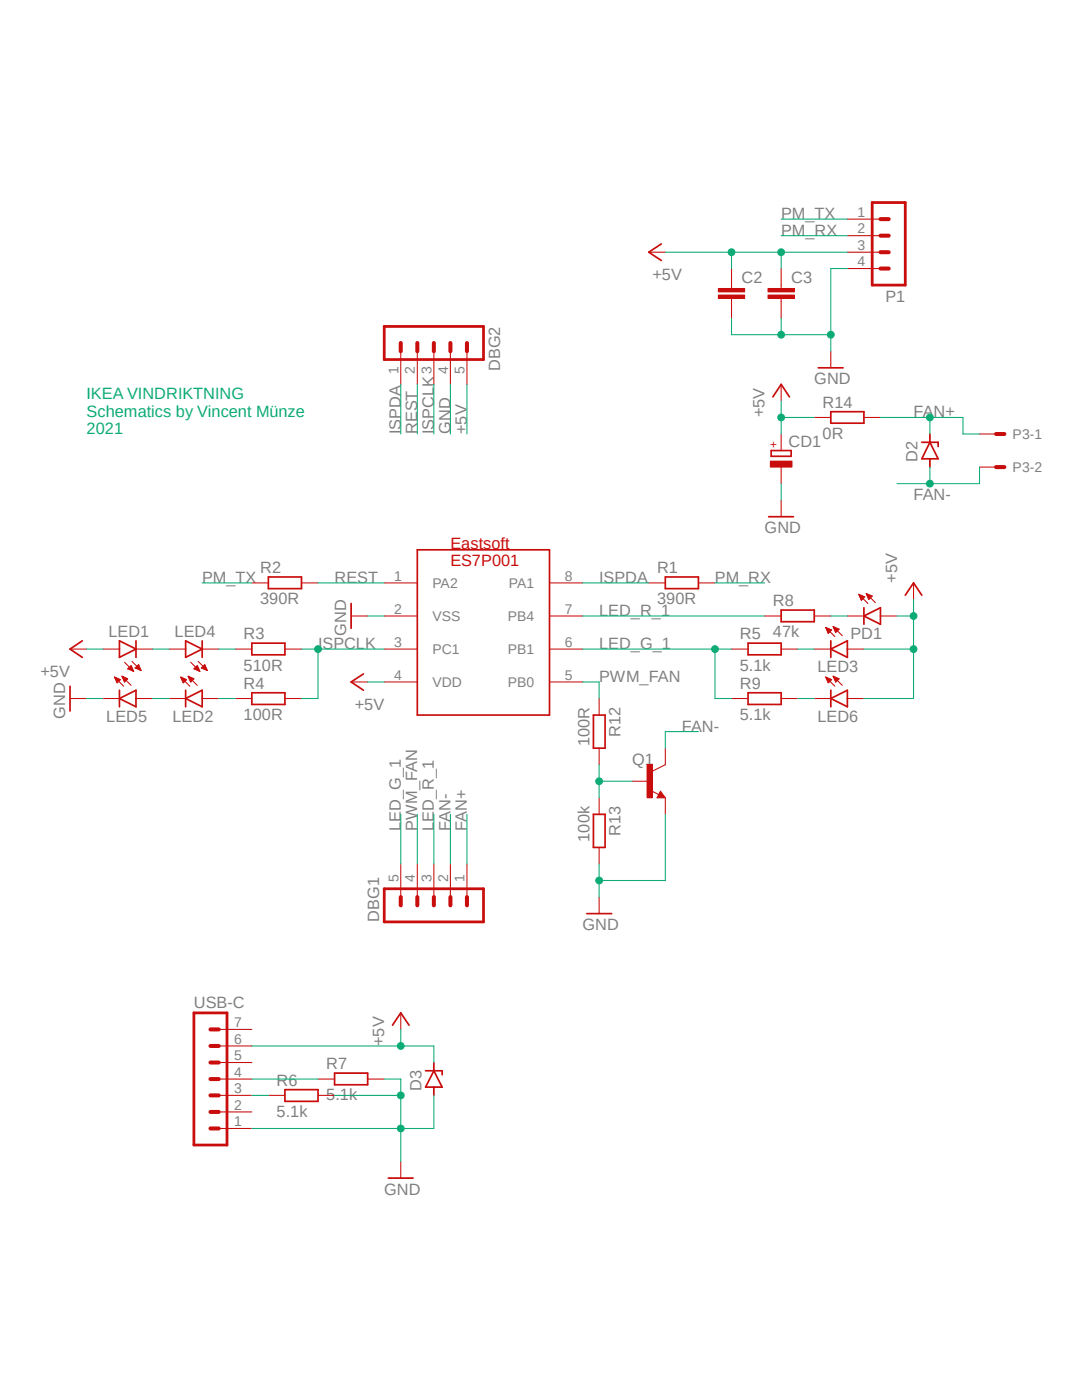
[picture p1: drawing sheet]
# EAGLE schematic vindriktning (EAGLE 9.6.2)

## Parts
C2  C-EU050-024X044  [C050-024X044]
C3  C-EU050-024X044  [C050-024X044]
CD1  CPOL-EU140CLH-0810  [140CLH-0810]
D2  ZENER-DIODESMB  [SMB]
D3  ZENER-DIODESMB  [SMB]
DBG1  MA05-1  [MA05-1]
DBG2  MA05-1  [MA05-1]
LED1  LEDCHIPLED_0603  [CHIPLED_0603]
LED2  LEDCHIPLED_0603  [CHIPLED_0603]
LED3  LEDCHIPLED_0603  [CHIPLED_0603]
LED4  LEDCHIPLED_0603  [CHIPLED_0603]
LED5  LEDCHIPLED_0603  [CHIPLED_0603]
LED6  LEDCHIPLED_0603  [CHIPLED_0603]
P1  MA04-1  [MA04-1]
P3  22-05-7028-02  [7395-02]
PD1  LEDCHIPLED_0603  [CHIPLED_0603]
Q1  BC847C-NPN-SOT23-BEC  [SOT23-BEC]
R1  390R  R-EU_R0603  [R0603]
R2  390R  R-EU_R0603  [R0603]
R3  510R  R-EU_R0603  [R0603]
R4  100R  R-EU_R0603  [R0603]
R5  5.1k  R-EU_R0603  [R0603]
R6  5.1k  R-EU_R0603  [R0603]
R7  5.1k  R-EU_R0603  [R0603]
R8  47k  R-EU_R0603  [R0603]
R9  5.1k  R-EU_R0603  [R0603]
R12  100R  R-EU_R0603  [R0603]
R13  100k  R-EU_R0603  [R0603]
R14  0R  R-EU_R0603  [R0603]
U1  ES7P001  [SOP8]
USB-C  MA07-1  [MA07-1]

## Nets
+5V: C2.1 C3.1 D3.C DBG2.5 LED1.A LED3.A LED6.A P1.3 PD1.A U1.4(VDD) USB-C.6
FAN+: D2.C DBG1.1 P3.1 R14.2
FAN-: D2.A DBG1.2 P3.2 Q1.C
GND: C2.2 C3.2 CD1.- D3.A DBG2.4 LED5.C P1.4 Q1.E R6.2 R7.2 R13.2 U1.2(VSS) USB-C.1
ISPCLK: DBG2.3 R3.2 R4.2 U1.3(PC1)
ISPDA: DBG2.1 R1.1 U1.8(PA1)
LED_G_1: DBG1.5 R5.1 R9.1 U1.6(PB1)
LED_R_1: DBG1.3 R8.1 U1.7(PB4)
N$1: LED4.C R3.1
N$3: LED1.C LED4.A
N$4: PD1.C R8.2
N$5: LED3.C R5.2
N$6: LED6.C R9.2
N$8: R6.1 USB-C.3
N$9: Q1.B R12.2 R13.1
N$11: LED2.A R4.1
N$13: LED2.C LED5.A
N$14: R7.1 USB-C.4
N$15: CD1.+ R14.1 ; supply symbol labelled +5V
PM_RX: P1.2 R1.2
PM_TX: P1.1 R2.1
PWM_FAN: DBG1.4 R12.1 U1.5(PB0)
REST: DBG2.2 R2.2 U1.1(PA2)
Unconnected: USB-C.2 USB-C.5 USB-C.7

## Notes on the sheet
- IKEA VINDRIKTNING
  Schematics by Vincent Münze
  2021
